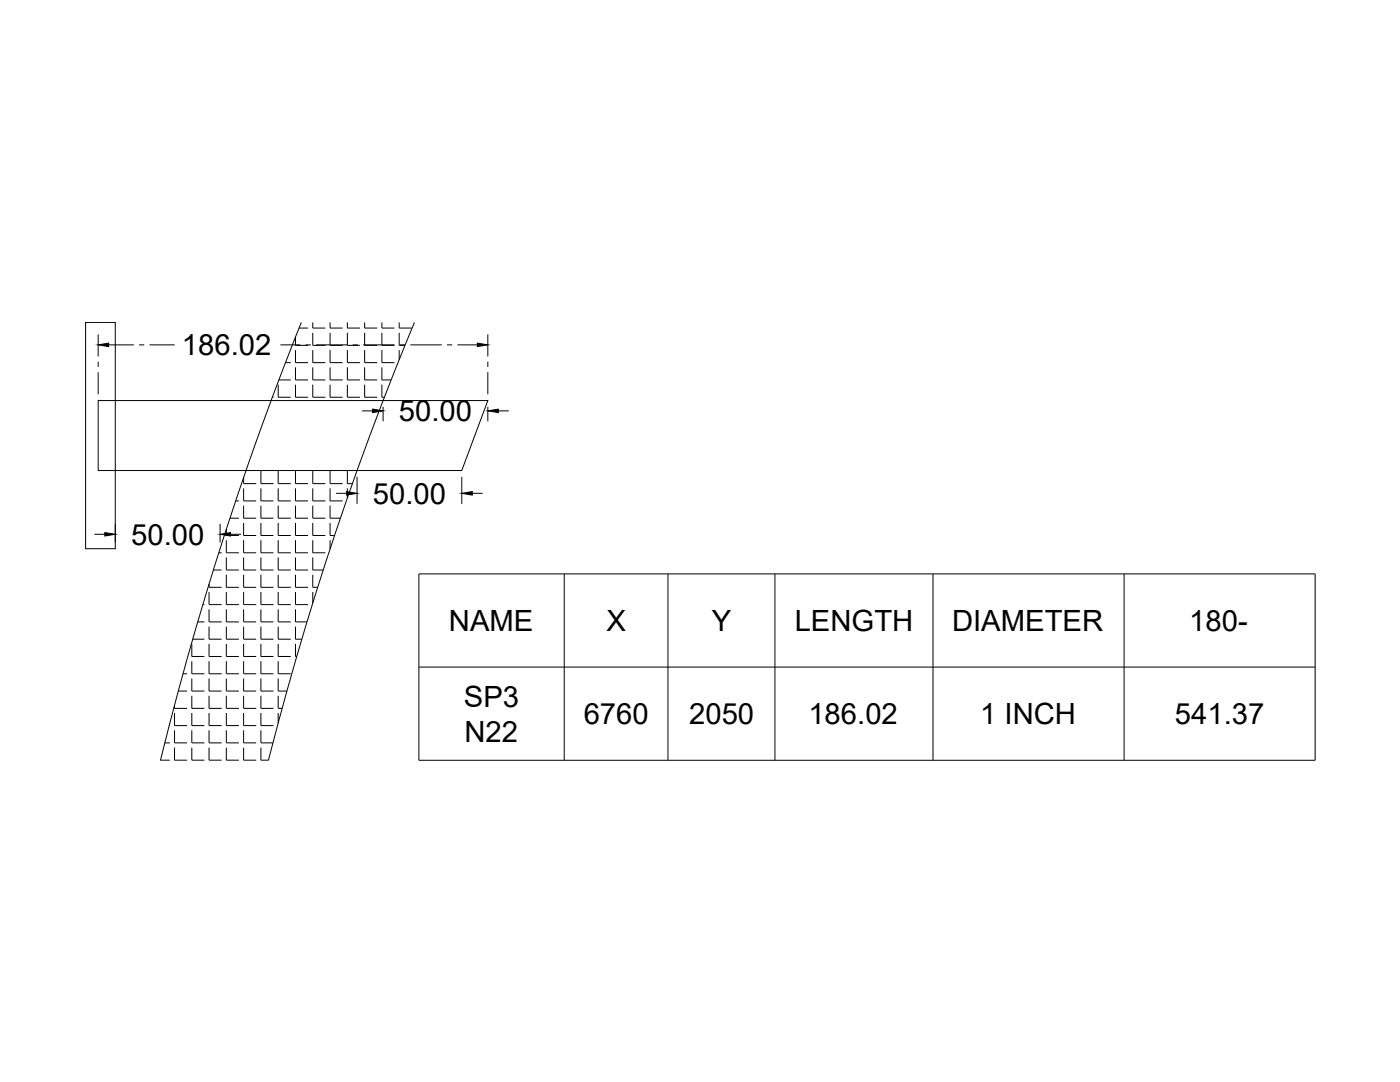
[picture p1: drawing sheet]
<svg xmlns="http://www.w3.org/2000/svg" width="279mm" height="216mm" viewBox="0 0 279 216" stroke-linecap="round" stroke-linejoin="round" font-family="sans-serif">
<!-- layer: 0 -->
<g fill="none" stroke="#000" stroke-width=".2">
<path d="M17.1 64.3h5.9v45.2h-5.9zM19.6 79.9h77.8l-5.2 14h-72.6zM19.6 66.7v4.4M19.6 72.2v1M19.6 74.3v4.4M21.7 68.8h5M27.7 68.8h1.1M29.8 68.8h5.1M54.4 79.3h.2M55.5 76.8v2.5h2.5M55.6 75.8h2.4M56 68.8h3.9"/>
<path d="M57 72.4h1M59 67.2v1.7h2.5M59 69.9v2.5h2.5M59 73.3v2.5h2.5M59 76.8v2.5h2.5M59.7 65.5h1.8M60.1 64.3a653.1 653.1 0 0 0-28.1 87.4M61 68.8h1M62.4 64.3v1.2h2.5M62.4 66.4v2.5h2.5M62.4 69.9v2.5h2.5M62.4 73.3v2.5h2.5"/>
<path d="M62.4 76.8v2.5h2.5M63.1 68.8h6.2M65.9 64.3v1.2h2.5M65.9 66.4v2.5h2.5M65.9 69.9v2.5h2.5M65.9 73.3v2.5h2.5M65.9 76.8v2.5h2.5M69.3 64.3v1.2h2.5M69.3 66.4v2.5h2.5M69.3 69.9v2.5h2.5M69.3 73.3v2.5h2.5M69.3 76.8v2.5h2.5"/>
<path d="M70.4 68.8h1M72.5 68.8h6.3M72.8 64.3v1.2h2.5M72.8 66.4v2.5h2.5M72.8 69.9v2.5h2.5M72.8 73.3v2.5h2.5M72.8 76.8v2.5h2.5M76.2 64.3v1.2h2.5M76.2 66.4v2.5h2.5M76.2 69.9v2.5h2.5M76.2 73.3v2.5h1.9M76.2 76.8v2.5h.5"/>
<path d="M79.7 64.3v1.2h2.5M79.7 66.4v2.5h1.1M79.7 69.9v1.9M79.8 68.8h1M81.9 68.8h6.3M82.7 64.3a633.4 633.4 0 0 0-29.1 87.4M89.2 68.8h1M91.3 68.8h4M97.4 66.7v4.4M97.4 72.2v1M97.4 74.3v4.4M47 100h.7"/>
<path d="M48.6 95.3v1.2h2.5M48.6 97.4v2.6h2.5M52.1 94v2.5h2.5M52.1 97.4v2.6h2.5M55.5 94v2.5h2.5M55.5 97.4v2.6h2.5M59 94v2.5h2.5M59 97.4v2.6h2.5M62.4 94v2.5h2.5M62.4 97.4v2.6h2.5M65.9 94v2.5h2.5M65.9 97.4v2.6h2.5"/>
<path d="M67.1 98.4h2.1M69.3 94v2.5h1M69.3 97.4v2M71.3 95.1v5.4M72.3 82h2.1M76.5 81.2v2.9M92.2 95.1v5.4M94.3 98.4h2M97.4 81.2v2.9M99.5 82h2M18.8 106.6h2.1M23 104.5v3.7"/>
<path d="M41.7 116.5v.7h2.5M41.7 118.1v2.5h2.5M42.6 113.7h1.6M43.7 110.3h.5M43.9 104.5v3.7M45.2 105.6v1.3h2.5M45.2 107.8v2.5h2.5M45.2 111.2v2.5h2.5M45.2 114.7v2.5h2.5M45.2 118.1v2.5h2.5M45.9 103.4h1.8M46 106.6h2.1"/>
<path d="M48.6 100.9v2.5h2.5M48.6 104.3v2.6h2.5M48.6 107.8v2.5h2.5M48.6 111.2v2.5h2.5M48.6 114.7v2.5h2.5M48.6 118.1v2.5h2.5M52.1 100.9v2.5h2.5M52.1 104.3v2.6h2.5M52.1 107.8v2.5h2.5M52.1 111.2v2.5h2.5M52.1 114.7v2.5h2.5M52.1 118.1v2.5h2.5"/>
<path d="M55.5 100.9v2.5h2.5M55.5 104.3v2.6h2.5M55.5 107.8v2.5h2.5M55.5 111.2v2.5h2.5M55.5 114.7v2.5h2.5M55.5 118.1v2.5h2.5M59 100.9v2.5h2.5M59 104.3v2.6h2.5M59 107.8v2.5h2.5M59 111.2v2.5h2.5M59 114.7v2.5h2.5M59 118.1v2.5h2.5"/>
<path d="M62.4 100.9v2.5h2.5M62.4 104.3v2.6h2.5M62.4 107.8v2.5h2.5M62.4 111.2v2.5h2.1M62.4 114.7v2.5h1M62.4 118.1v2.2M65.9 100.9v2.5h2M65.9 104.3v2.6h.9M65.9 107.8v1.8M83.6 114.5h178.9v37.2h-178.9zM112.6 114.5v37.2M133.3 114.5v37.2"/>
<path d="M154.7 114.5v37.2M186.2 114.5v37.2M224.3 114.5v37.2M35.6 137.9h1.7M36.5 134.4h.8M38.3 128.5v2.5h2.5M38.3 131.9v2.5h2.5M38.3 135.4v2.5h2.5M38.3 138.8v2.5h2.5M38.5 127.5h2.3M39.5 124.1h1.3M40.5 120.6h.3"/>
<path d="M41.7 121.6v2.5h2.5M41.7 125v2.5h2.5M41.7 128.5v2.5h2.5M41.7 131.9v2.5h2.5M41.7 135.4v2.5h2.5M41.7 138.8v2.5h2.5M45.2 121.6v2.5h2.5M45.2 125v2.5h2.5M45.2 128.5v2.5h2.5M45.2 131.9v2.5h2.5M45.2 135.4v2.5h2.5M45.2 138.8v2.5h2.5"/>
<path d="M48.6 121.6v2.5h2.5M48.6 125v2.5h2.5M48.6 128.5v2.5h2.5M48.6 131.9v2.5h2.5M48.6 135.4v2.5h2.5M48.6 138.8v2.5h2.5M52.1 121.6v2.5h2.5M52.1 125v2.5h2.5M52.1 128.5v2.5h2.5M52.1 131.9v2.5h2.5M52.1 135.4v2.5h2.5M52.1 138.8v2.5h2.5"/>
<path d="M55.5 121.6v2.5h2.5M55.5 125v2.5h2.5M55.5 128.5v2.5h2.5M55.5 131.9v2.5h2.5M55.5 135.4v2.5h1.8M55.5 138.8v2.5h.8M59 121.6v2.5h2.3M59 125v2.5h1.2M59 128.5v2.5h.2M83.6 133.1h178.9M32 151.7h1.9M32.9 148.2h1"/>
<path d="M33.8 144.8h.1M34.8 140.7v.6h2.5M34.8 142.3v2.5h2.5M34.8 145.7v2.5h2.5M34.8 149.2v2.5h2.5M38.3 142.3v2.5h2.5M38.3 145.7v2.5h2.5M38.3 149.2v2.5h2.5M41.7 142.3v2.5h2.5M41.7 145.7v2.5h2.5M41.7 149.2v2.5h2.5M45.2 142.3v2.5h2.5"/>
<path d="M45.2 145.7v2.5h2.5M45.2 149.2v2.5h2.5M48.6 142.3v2.5h2.5M48.6 145.7v2.5h2.5M48.6 149.2v2.5h2.5M52.1 142.3v2.5h2.5M52.1 145.7v2.5h2.4M52.1 149.2v2.5h1.5M55.5 142.3v1.9"/>
</g>
<path d="M19.6 68.8l2.1-.3v.7zM95.3 68.5l2.1 .3-2.1 .4zM69.2 98.1l2.1 .3-2.1 .4zM74.4 81.6l2.1 .4-2.1 .3zM92.2 98.4l2.1-.3v.7zM97.4 82l2.1-.4v.7zM20.9 106.3l2.1 .3-2.1 .4zM43.9 106.6l2.1-.3v.7z" fill="#000" stroke="#000" stroke-width=".2"/>
<g font-size="5.8">
<text x="36.3" y="70.9">186.02</text>
<text x="79.6" y="84">50.00</text>
<text x="74.4" y="100.5">50.00</text>
<text x="26.2" y="108.7">50.00</text>
<text x="89.6" y="125.9">NAME</text>
<text x="121" y="125.9">X</text>
<text x="142" y="125.9">Y</text>
<text x="158.6" y="125.9">LENGTH</text>
<text x="190" y="125.9">DIAMETER</text>
<text x="237.3" y="125.9">180-</text>
<text x="92.6" y="141">SP3</text>
<text x="92.7" y="148">N22</text>
<text x="116.5" y="144.5">6760</text>
<text x="137.5" y="144.5">2050</text>
<text x="161.3" y="144.5">186.02</text>
<text x="195.6" y="144.5">1 INCH</text>
<text x="234.5" y="144.5">541.37</text>
</g>
</svg>
